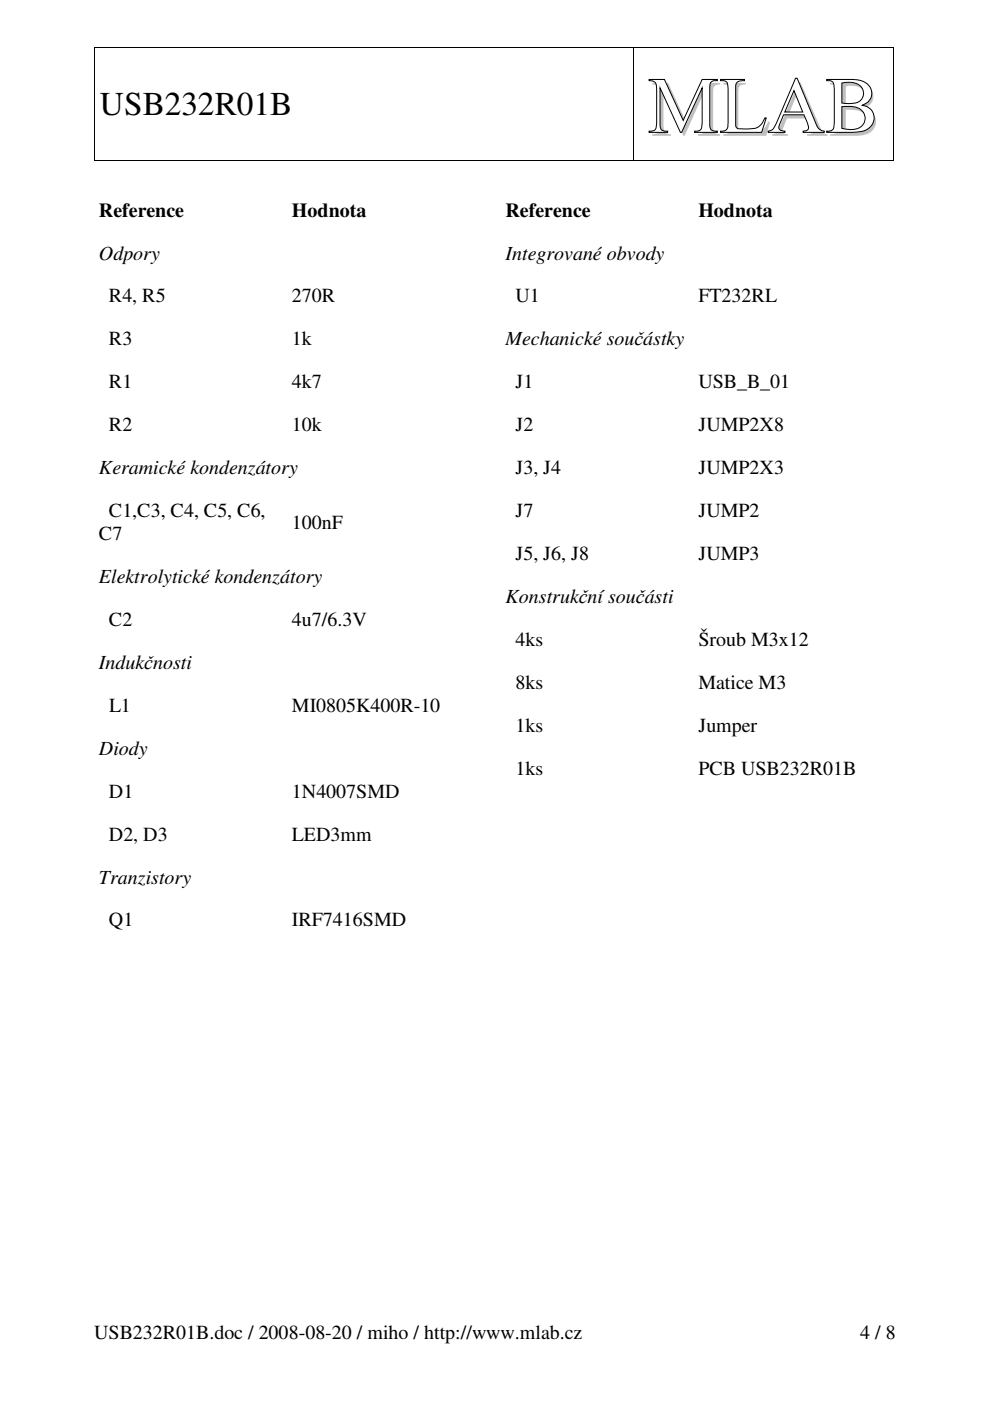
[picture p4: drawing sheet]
<svg xmlns="http://www.w3.org/2000/svg" width="210mm" height="297mm" viewBox="0 0 210 297" stroke-linecap="round" stroke-linejoin="round" font-family="sans-serif">
<path d="M137.7 16.8h3.2l4 8.7 4-8.7h3.2v.3a1.35 1.35 0 0 0-1.4 .4l-.2 .9v8.1a1.18 1.18 0 0 0 1.6 1.3v.3h-4.8v-.3a1.17 1.17 0 0 0 1.6-1.3v-7.9l-4.3 9.5h-.3l-4.3-9.5v7.9a1.18 1.18 0 0 0 1.6 1.3v.3h-3.9v-.3a1.17 1.17 0 0 0 1.5-1.3l.1-7.7a1.34 1.34 0 0 0-1.3-1.7h-.3z" fill="none" stroke="#000" stroke-width=".21"/>
<path d="M152.8 16.8h5.1v.3a1.43 1.43 0 0 0-1.9 1.1v8.4l.3 .5a8.1 8.1 0 0 0 4.6-.2l.7-.7 .7-1.2h.2l-1 3.1h-8.7v-.3a1.2 1.2 0 0 0 1.6-1.3l-.1-8.6a.85 .85 0 0 0-.8-.8h-.7z" fill-rule="evenodd" fill="#fff"/>
<path d="M152.8 16.8h5.1v.3a1.43 1.43 0 0 0-1.9 1.1v8.4l.3 .5a8.1 8.1 0 0 0 4.6-.2l.7-.7 .7-1.2h.2l-1 3.1h-8.7v-.3a1.2 1.2 0 0 0 1.6-1.3l-.1-8.6a.85 .85 0 0 0-.8-.8h-.7z" fill="none" stroke="#000" stroke-width=".21"/>
<path d="M168.7 16.6h.4l4 9.8a1.94 1.94 0 0 0 1.7 1.4v.3h-4.5v-.3a.95 .95 0 0 0 1.1-.4 .95 .95 0 0 0-.1-1.1l-.8-2h-4.3l-.8 2.1a.85 .85 0 0 0-.2 .9 .85 .85 0 0 0 .9 .5h.4v.3h-3.6v-.3l1-.3 .6-1.1zM168.4 19.2l-1.9 4.5h3.8z" fill-rule="evenodd" fill="#fff"/>
<path d="M168.4 19.2l1.9 4.5h-3.8zM168.7 16.6h.4l4 9.8a1.94 1.94 0 0 0 1.7 1.4v.3h-4.5v-.3a.95 .95 0 0 0 1.1-.4 .95 .95 0 0 0-.1-1.1l-.8-2h-4.3l-.8 2.1a.85 .85 0 0 0-.2 .9 .85 .85 0 0 0 .9 .5h.4v.3h-3.6v-.3l1-.3 .6-1.1z" fill="none" stroke="#000" stroke-width=".21"/>
<path d="M175.3 16.8h5.5a3.7 3.7 0 0 1 4.1 2.5 2.61 2.61 0 0 1-2 3 2.74 2.74 0 0 1 2.5 2.5 2.74 2.74 0 0 1-2 2.9l-2.8 .4h-5.3v-.3a1.2 1.2 0 0 0 1.6-1.3v-8.6a.85 .85 0 0 0-.9-.8h-.7zM178.6 17.6v4.2a5.9 5.9 0 0 0 3.9-.4 2.27 2.27 0 0 0 .5-2.6 2.27 2.27 0 0 0-2.2-1.3zM178.6 22.6v4.6a4.2 4.2 0 0 0 4.4-.8 2.41 2.41 0 0 0-1.9-3.8z" fill-rule="evenodd" fill="#fff"/>
<path d="M20 10.2v23.7M20.1 10.1h114.1M134.3 10.2v23.7M134.4 10.1h55M175.3 16.8h5.5a3.7 3.7 0 0 1 4.1 2.5 2.61 2.61 0 0 1-2 3 2.74 2.74 0 0 1 2.5 2.5 2.74 2.74 0 0 1-2 2.9l-2.8 .4h-5.3v-.3a1.2 1.2 0 0 0 1.6-1.3v-8.6a.85 .85 0 0 0-.9-.8h-.7zM178.6 17.6a3.7 3.7 0 0 1 4.4 1.3 2.17 2.17 0 0 1-2.3 3l-2.1-.1zM189.5 10.2v23.7M20.1 34h114.1M134.4 34h55M178.6 22.6h.5a4.2 4.2 0 0 1 3.8 1 2.34 2.34 0 0 1 .4 2.5 2.34 2.34 0 0 1-2.2 1.3l-2.5-.2z" fill="none" stroke="#000" stroke-width=".21"/>
<path d="M19.9 10h.2v.2h-.2zM134.2 10h.2v.2h-.2zM189.4 10h.2v.2h-.2zM19.9 33.9h.2v.2h-.2zM134.2 33.9h.2v.2h-.2zM189.4 33.9h.2v.2h-.2z" fill="#000"/>
<text font-size="16.9" fill="#c0c0c0" x="138.1" y="28.8">MLAB</text>
<text font-size="7.1" x="21.2" y="24.5">USB232R01B</text>
<g font-size="4.2">
<text x="21" y="46">Reference</text>
<text x="61.9" y="46">Hodnota</text>
<text x="107.2" y="46">Reference</text>
<text x="148.1" y="46">Hodnota</text>
<text x="21" y="55">Odpory</text>
<text x="107.2" y="55">Integrované obvody</text>
<text x="23.1" y="64.1">R4, R5</text>
<text x="61.9" y="64.1">270R</text>
<text x="109.3" y="64.1">U1</text>
<text x="148.1" y="64.1">FT232RL</text>
<text x="23.1" y="73.2">R3</text>
<text x="61.9" y="73.2">1k</text>
<text x="107.2" y="73.2">Mechanické součástky</text>
<text x="23.1" y="82.3">R1</text>
<text x="61.9" y="82.3">4k7</text>
<text x="109.3" y="82.3">J1</text>
<text x="148.1" y="82.3">USB_B_01</text>
<text x="23.1" y="91.4">R2</text>
<text x="61.9" y="91.4">10k</text>
<text x="109.3" y="91.4">J2</text>
<text x="148.1" y="91.4">JUMP2X8</text>
<text x="21" y="100.5">Keramické kondenzátory</text>
<text x="109.3" y="100.5">J3, J4</text>
<text x="148.1" y="100.5">JUMP2X3</text>
<text x="23.1" y="109.6">C1,C3, C4, C5, C6,</text>
<text x="61.9" y="112.1">100nF</text>
<text x="109.3" y="109.6">J7</text>
<text x="148.1" y="109.6">JUMP2</text>
<text x="21" y="114.5">C7</text>
<text x="109.3" y="118.7">J5, J6, J8</text>
<text x="148.1" y="118.7">JUMP3</text>
<text x="21" y="123.6">Elektrolytické kondenzátory</text>
<text x="107.2" y="127.8">Konstrukční součásti</text>
<text x="23.1" y="132.7">C2</text>
<text x="61.9" y="132.7">4u7/6.3V</text>
<text x="109.3" y="136.9">4ks</text>
<text x="148.1" y="136.9">Šroub M3x12</text>
<text x="21" y="141.8">Indukčnosti</text>
<text x="109.3" y="146">8ks</text>
<text x="148.1" y="146">Matice M3</text>
<text x="23.2" y="150.9">L1</text>
<text x="61.9" y="150.9">MI0805K400R-10</text>
<text x="109.3" y="155.2">1ks</text>
<text x="148.1" y="155.2">Jumper</text>
<text x="21" y="160">Diody</text>
<text x="109.3" y="164.3">1ks</text>
<text x="148.1" y="164.3">PCB USB232R01B</text>
<text x="23.1" y="169.1">D1</text>
<text x="61.9" y="169.1">1N4007SMD</text>
<text x="23.1" y="178.2">D2, D3</text>
<text x="61.9" y="178.2">LED3mm</text>
<text x="21" y="187.3">Tranzistory</text>
<text x="23.1" y="196.4">Q1</text>
<text x="61.9" y="196.4">IRF7416SMD</text>
<text x="20" y="283.8">USB232R01B.doc / 2008-08-20 / miho / http://www.mlab.cz</text>
<text x="182.5" y="283.8">4 / 8</text>
</g>
</svg>
